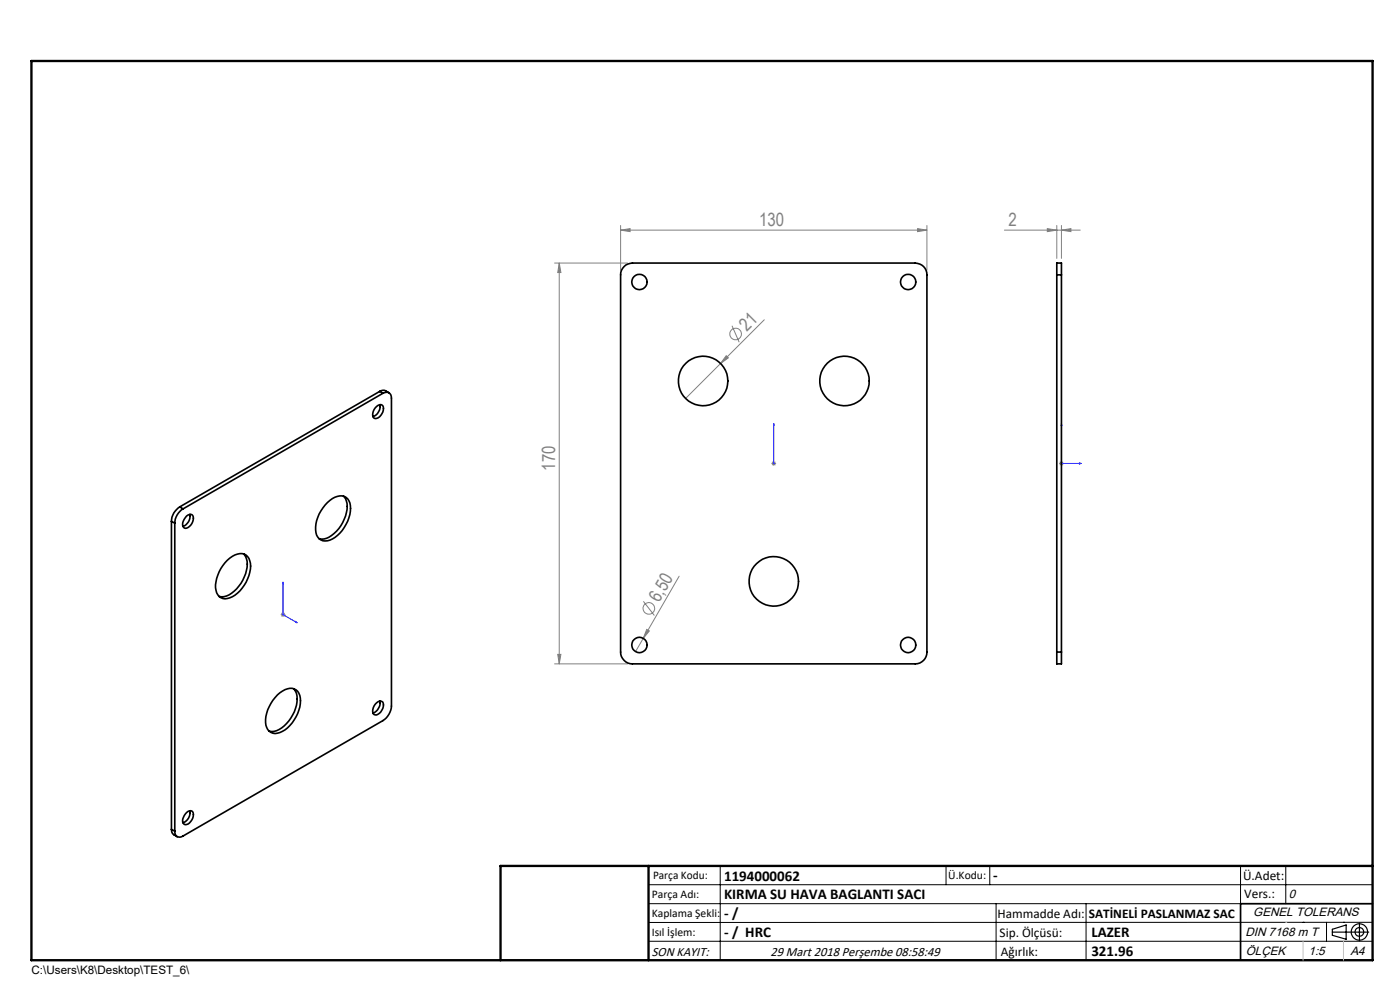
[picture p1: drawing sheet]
<svg xmlns="http://www.w3.org/2000/svg" width="297mm" height="210mm" viewBox="0 0 297 210" stroke-linecap="round" stroke-linejoin="round" font-family="sans-serif">
<g fill="none" stroke="#808080" stroke-width=".21">
<path d="M117.7 55.8h15.4M118.6 55.8l.4 2h-.7zM118.6 55.8v85M131.7 48.8l2-.3v.6zM131.7 48.8h64.9M131.7 47.8v9.5M194.7 48.5l1.9 .3-1.9 .3zM196.6 47.8v9.5M213.1 48.8h16.1M222.2 48.5l2 .3-2 .3zM224.2 47.8v7M225.2 48.8l2-.3v.6z"/>
<path d="M225.2 47.8v7M154.1 75.5l.4 .4-1.6 1.2zM155.3 69.1l1.5 3.5M162.1 67.8l-16.6 16.7M163.7 98.3h.9M163.8 98l.7 .7M164.1 97.8v1M164.5 98l-.7 .7M224.7 98.3h1M224.8 98l.7 .7M225.2 97.8v1M225.5 98l-.7 .7"/>
<path d="M59.5 130.4h1M59.7 130l.7 .7M60 129.9v1M60.4 130l-.7 .7M118.3 138.8h.7l-.4 2zM136.5 135.4l-1.7 2.8M136.5 127.6l2.3 3M137.2 133.5l.6 .3-1.3 1.6zM144.1 122.2l-7.6 13.2M117.7 140.8h15.4"/>
<circle cx="156" cy="70.9" r="1.23"/>
<circle cx="137.7" cy="129.1" r="1.23"/>
</g>
<g fill="none" stroke="#000" stroke-width=".25">
<path d="M282.6 197.7h7.8M282.6 197.1l3-.9v3l-3-.8zM288.4 195.8v3.8M106.2 203.7h185"/>
<circle cx="288.4" cy="197.7" r="1.74"/>
<circle cx="288.4" cy="197.7" r=".93"/>
</g>
<path d="M164.1 98.2v.2zM164.1 89.8v.5v-.5M164.1 98.3h.1M164.1 89.8v8.5M225.2 89.8l.1 .5h-.2zM225.2 89.8v8.5h4.2M229 98.2l.4 .1-.4 .1zM60 123.5l.1 .4-.1-.1zM60 123.5v6.9l3 1.7M62.8 131.9l.2 .2-.2-.1z" fill="none" stroke="#00f" stroke-width=".21"/>
<g fill="none" stroke="#000" stroke-width=".21">
<path d="M137.6 187.7h153.6M137.6 191.7h153.6M137.6 199.7h153.6M152.8 183.7v20M200.7 183.7v4M210 183.7v4M211.3 191.7v12M230.4 191.7v12M263.2 183.7v20M272.8 183.7v8M276.4 195.6h.1M281.4 195.6v4.1"/>
<path d="M285 195.6h.1M291.2 195.6l-153.6 .1"/>
</g>
<path d="M291.2 191.7h-28v12" fill="none" stroke="#000" stroke-width=".35"/>
<path d="M6.7 12.9h284.5v190.8h-284.5zM137.6 183.7v20M291.2 183.7h-185v20" fill="none" stroke="#000" stroke-width=".5"/>
<path d="M276.4 199.7v4M285 199.7v4" fill="none" stroke="#c0c0c0" stroke-width=".21"/>
<path d="M272.8 195.6h.1" fill="none" stroke="#c0c0c0" stroke-width=".25"/>
<g fill="#00f">
<path d="M164.1 98.2v.2zM164.1 89.8v.5z"/>
<path d="M62.8 131.9l.2 .2-.2-.1zM60 123.5l.1 .4-.1-.1z"/>
<path d="M229 98.2l.4 .1-.4 .1zM225.2 89.8l.1 .5h-.2z"/>
</g>
<g fill="#808080">
<path d="M154.1 75.5l.4 .4-1.6 1.2z"/>
<path d="M137.2 133.5l.6 .3-1.3 1.6z"/>
<path d="M225.2 48.8l2-.3v.6zM222.2 48.5l2 .3-2 .3z"/>
<path d="M131.7 48.8l2-.3v.6zM194.7 48.5l1.9 .3-1.9 .3z"/>
<path d="M118.6 55.8l.4 2h-.7zM118.3 138.8h.7l-.4 2z"/>
</g>
<g fill="none" stroke="#000" stroke-width=".35">
<path d="M132.4 56.5a2.72 2.72 0 0 1 1.8-.7h60a2.47 2.47 0 0 1 2.4 2.5v80a2.47 2.47 0 0 1-2.4 2.5h-60a2.53 2.53 0 0 1-2.5-2.5v-80a2.32 2.32 0 0 1 .7-1.8zM224.2 58.3v-2.5h1v2.5M224.2 58.3h1M224.2 58.3v80M225.2 58.3v80M79.9 86.2a.81 .81 0 0 1 1.1-.3 .81 .81 0 0 1 .3 1.1 1.79 1.79 0 0 1-1.9 1.7 1.83 1.83 0 0 1 .5-2.5zM80.5 83a1.49 1.49 0 0 1 2 .3M80.5 83l.7 .4M80.5 83l-42.4 24.5M80.6 85.9a2.29 2.29 0 0 1-1.5 2.5M81.2 83.4a1.1 1.1 0 0 1 1.3-.1 1.1 1.1 0 0 1 .5 1.1v65.4a4 4 0 0 1-1.8 3.1l-42.4 24.4a1.06 1.06 0 0 1-1.2 .2 1.06 1.06 0 0 1-.5-1.2M81.2 83.4l-42.4 24.5"/>
<path d="M36.4 110.6l.7 .4M36.4 110.6v65.3M37.1 111v65.3M38.1 107.5a3.7 3.7 0 0 0-1.7 3.1M38.1 107.5l.7 .4M38.8 107.9a3.7 3.7 0 0 0-1.7 3.1M39.6 109.5a.81 .81 0 0 1 1.1-.3 .81 .81 0 0 1 .3 1.1 1.85 1.85 0 0 1-1.9 1.7 1.81 1.81 0 0 1 .5-2.5zM40.3 109.1a2.28 2.28 0 0 1-1.5 2.5M48.2 118.8a3.4 3.4 0 0 1 4-1.1 3.8 3.8 0 0 1 .6 4.4 6.8 6.8 0 0 1-5.1 4.9 2.43 2.43 0 0 1-2-3 8.6 8.6 0 0 1 2.5-5.2zM51.7 117.5a3.9 3.9 0 0 1 .4 4.2 7.2 7.2 0 0 1-4.6 4.9l-1-.1M69.5 106.6a3.3 3.3 0 0 1 3.9-1.1 3.8 3.8 0 0 1 .6 4.3 7.1 7.1 0 0 1-4.5 4.9 2.08 2.08 0 0 1-2.5-2.3 8 8 0 0 1 2.5-5.8zM72.9 105.3a3.9 3.9 0 0 1 .4 4.2 7.3 7.3 0 0 1-4.5 4.8h-1.1"/>
<path d="M224.2 138.3v2.5h1v-2.5M224.2 138.3h1M58.8 147.4a3.3 3.3 0 0 1 4-1.1 3.8 3.8 0 0 1 .6 4.4 6.8 6.8 0 0 1-5.1 4.9 2.37 2.37 0 0 1-2-3 8.8 8.8 0 0 1 2.5-5.2zM62.3 146.1a4.1 4.1 0 0 1 .4 4.2 7.3 7.3 0 0 1-4.6 4.8h-1M79.9 149.1a.81 .81 0 0 1 1.1-.3 .81 .81 0 0 1 .3 1.1 1.79 1.79 0 0 1-1.9 1.7 1.83 1.83 0 0 1 .5-2.5zM80.6 148.7a2.37 2.37 0 0 1-1.5 2.6M36.4 175.9a1.46 1.46 0 0 0 1.2 1.6M36.4 175.9l.7 .4M39.6 172.4a.81 .81 0 0 1 1.1-.4 .81 .81 0 0 1 .3 1.2 1.78 1.78 0 0 1-1.9 1.7 1.77 1.77 0 0 1 .5-2.5zM40.3 172a2.28 2.28 0 0 1-1.5 2.5"/>
<circle cx="135.6" cy="59.8" r="1.63"/>
<circle cx="192.6" cy="59.8" r="1.63"/>
<circle cx="149.2" cy="80.8" r="5.3"/>
<circle cx="179.2" cy="80.8" r="5.2"/>
<circle cx="135.6" cy="136.8" r="1.62"/>
<circle cx="164.2" cy="123.3" r="5.3"/>
<circle cx="192.7" cy="136.8" r="1.62"/>
</g>
<g font-size="3.9" fill="#808080">
<text x="161.1" y="47.9">130</text>
<text x="214" y="47.9">2</text>
<text x="158.4" y="70.3" transform="rotate(-45 158.4 70.3)">21</text>
<text x="117.8" y="99.8" transform="rotate(-90 117.8 99.8)">170</text>
<text x="139.8" y="127.9" transform="rotate(-60 139.8 127.9)">6,50</text>
</g>
<g font-size="3.2">
<text x="153.6" y="186.8">1194000062</text>
<text x="153.6" y="190.8">KIRMA SU HAVA BAGLANTI SACI</text>
<text x="210.7" y="186.6">-</text>
<text x="153.6" y="194.8">- /</text>
<text x="153.6" y="198.8">- / HRC</text>
<text x="231.5" y="198.7">LAZER</text>
<text x="231.5" y="202.8">321.96</text>
</g>
<g font-size="2.8">
<text x="263.7" y="186.7">Ü.Adet:</text>
<text x="263.9" y="190.5">Vers.:</text>
<text x="211.6" y="194.8">Hammadde Adı:</text>
<text x="231" y="194.8">SATİNELİ PASLANMAZ SAC</text>
<text x="138.3" y="202.8">SON KAYIT:</text>
<text x="163.5" y="202.8">29 Mart 2018 Perşembe 08:58:49</text>
<text x="212.1" y="198.7">Sip. Ölçüsü:</text>
<text x="212.3" y="202.7">Ağırlık:</text>
</g>
<g font-size="2.6">
<text x="273.4" y="190.4">0</text>
<text x="265.9" y="194.4">GENEL TOLERANS</text>
<text x="264.2" y="198.5">DIN 7168 m T</text>
<text x="264.3" y="202.6">ÖLÇEK</text>
<text x="277.6" y="202.6">1:5</text>
<text x="286.5" y="202.6">A4</text>
</g>
<g font-size="2.5">
<text x="138.3" y="190.5">Parça Adı:</text>
<text x="138.5" y="186.5">Parça Kodu:</text>
<text x="201.2" y="186.5">Ü.Kodu:</text>
<text x="138.3" y="194.5">Kaplama Şekli:</text>
<text x="138.3" y="198.6">Isıl İşlem:</text>
<text x="6.7" y="206.7">C:\Users\K8\Desktop\TEST_6\</text>
</g>
</svg>
